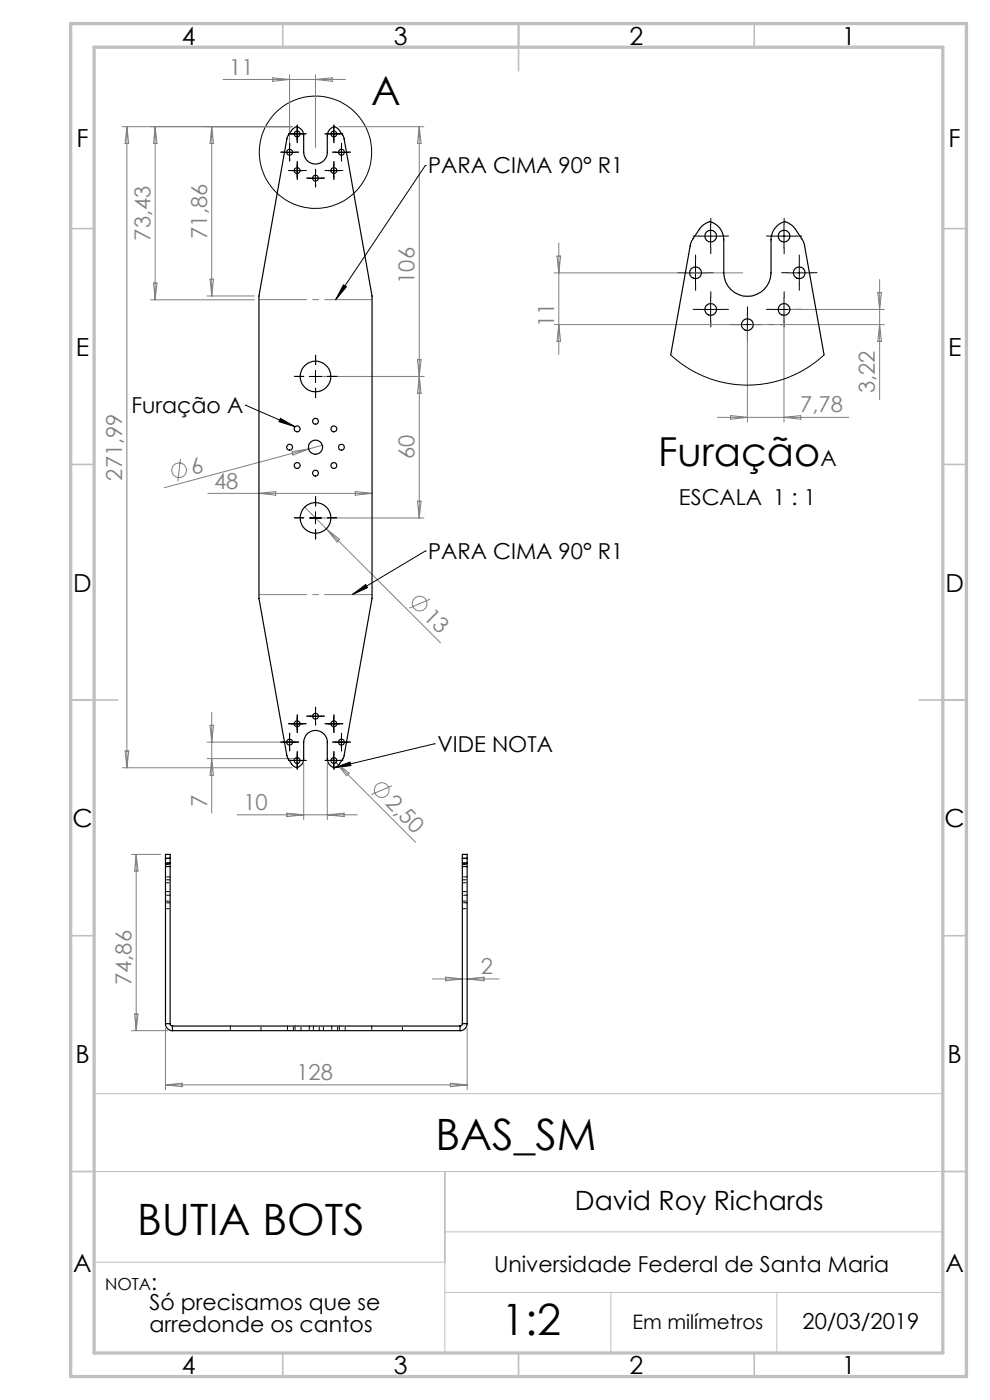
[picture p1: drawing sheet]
<svg xmlns="http://www.w3.org/2000/svg" width="210mm" height="297mm" viewBox="0 0 210 297" stroke-linecap="round" stroke-linejoin="round" font-family="sans-serif">
<g fill="none" stroke="#808080" stroke-width=".21">
<path d="M47.3 16.9h26M57.9 16.5l3.5 .4-3.5 .3zM61.4 15.9v15.4M66.9 15.9v15.4M66.9 16.9l3.6-.4v.7zM25.9 26.9h36M26.9 26.9v136M26.9 26.9l.4 3.5h-.8zM32.9 26.9l.4 3.5h-.7zM32.9 26.9v36.7M44.9 26.9l.4 3.5h-.7zM44.9 26.9v35.9"/>
<path d="M71.9 26.9h18M88.9 26.9l.4 3.5h-.8zM88.9 26.9v83M44.6 59.2h.7l-.4 3.6zM117.5 57.9h40.1M118.1 54.3h.8l-.4 3.6zM118.5 51.5v23.7M186.6 59.3v25.5M31.9 63.6h22M32.6 60h.7l-.4 3.6zM43.9 62.8h10M67.9 79.9h22"/>
<path d="M88.5 76.3l.8 7.1h-.8l.8-7.1zM117.5 68.9h40.1M118.5 68.9l.4 3.5h-.8zM158.5 69.9v19.6M159.5 68.9h28.1M166.3 66.6v22.9M167.3 65.6h20.3M186.2 62.1h.8l-.4 3.5zM186.6 68.9l.4 3.5h-.8zM38.3 97.4l-.6 4.7M61.9 95.8l3.6-.6-3.4 1.4zM68.4 94.5l-33.5 9"/>
<path d="M152.2 88.5h27.9M155 88.2l3.5 .3-3.5 .4zM166.3 88.5l3.6-.3v.7zM44.1 104.7h34.8M54.9 104.7l3.6-.4v.8zM64.6 107.6l4.6 4.6M67.9 109.9h22M69.2 112.2l24.3 24.2M69.2 112.2l2.8 2.2-.5 .6zM75.4 104.3l3.5 .4-3.5 .4zM88.5 106.3h.8l-.4 3.6zM91.2 127.1l-4.4 1.9"/>
<path d="M26.5 159.3h.8l-.4 3.6zM43.9 157.4h19.5M44.6 153.9h.7l-.4 3.5zM44.9 151.1v21.4M25.9 162.9h36M43.9 160.9h19.5M44.9 160.9l.4 3.6h-.7zM50.3 172.9h25.5M60.9 172.5l3.5 .4-3.5 .3zM64.4 162v11.9M69.4 162v11.9M69.4 172.9l3.6-.4v.7z"/>
<path d="M70.4 160.9l.9 .9M71.3 161.8l16.9 16.9M71.3 161.8l2.7 2.2-.5 .6zM83.2 166.7l-4.4 1.9M27.9 181.3h6.2M28.9 181.3v37.3M28.9 181.3l.4 3.5h-.8zM27.9 218.6h7.7M28.5 215.1h.8l-.4 3.5zM35.1 218.2v13M91.7 207.7h14.2M94.5 207.3l3.6 .4-3.6 .4z"/>
<path d="M99.1 218.2v13M99.1 207.7l3.6-.4v.8zM35.1 230.1h64M35.1 230.1l3.5-.3v.7zM95.5 229.8l3.6 .3-3.6 .4z"/>
<circle cx="38" cy="99.8" r="1.55"/>
<circle cx="89" cy="128.1" r="1.55"/>
<circle cx="81" cy="167.6" r="1.56"/>
</g>
<g fill="none" stroke="#000" stroke-width=".21">
<path d="M60.2 32.3h2.5M61.4 31v2.5M61.8 36.2h2.5M61.8 28.4h2.5M63 27.2v2.5M63 35v2.4M65.7 37.8h2.5M66.9 36.5v2.5M69.6 36.2h2.5M69.6 28.4h2.5M70.8 27.2v2.5M70.8 35v2.4"/>
<path d="M71.2 32.3h2.5M72.4 31v2.5M90.2 35.1h.1M90.2 35.1l-19 28.5M145 57.9h5M147.5 55.4v5M148.3 50.1h4.9M150.7 47.6v5M163.8 50.1h5M166.3 47.6v5M167 57.9h5M169.5 55.4v5"/>
<path d="M65.7 79.9h2.5M66.9 78.6v2.5M72.8 60.4l.7 .5-2.3 2.7zM142.3 75.3l3.2 2.5 3.5 1.9 4.2 1.4 2.1 .4 2.4 .2h2.4l2.4-.3 2.4-.5 2-.7 2.8-1.3 1.7-.9 2-1.5 1.4-1.2M148.3 65.6h4.9M150.7 63.1v5.1M156 68.9h5M158.5 66.4v5M163.8 65.6h5M166.3 63.1v5.1M52.1 86h.1M52.1 86l10.5 4.5"/>
<path d="M59.5 88.8l3.1 1.7-3.4-1zM65.7 109.9h2.5M66.9 108.6v2.5M90.2 116.9h.1M90.2 116.9l-15.5 9.2M74.7 126.1l2.9-2.1 .4 .7zM60.2 157.4h2.5M61.4 156.2v2.5M61.8 153.6h2.5M63 152.3v2.5M65.7 151.9h2.5M66.9 150.7v2.5"/>
<path d="M69.6 153.6h2.5M70.8 152.3v2.5M71.2 157.4h2.5M72.4 156.2v2.5M92.1 157.8h.1M92.1 157.8l-21.2 5.1M61.8 161.3h2.5M63 160.1v2.5M69.6 161.3h2.5M70.8 160.1v2.5M70.9 162.9l3.4-1.2 .1 .7z"/>
<circle cx="66.9" cy="32.3" r="11.9"/>
</g>
<g fill="none" stroke="#000" stroke-width=".21" stroke-dasharray="15.2 1.3 1.3 1.3">
<path d="M60.2 32.3h-.6M61.4 31v-.6M61.4 33.5v.7M61.8 36.2h-.6M61.8 28.4h-.6M62.7 32.3h.6M63.1 34.9v-.6M63.1 37.4v.6M63.1 27.1v-.6M63.1 29.6v.7M64.3 36.2h.6M64.3 28.4h.6"/>
<path d="M65.7 37.8h-.6M66.9 36.5v-.6M66.9 39v.7M68.2 37.8h.6M69.6 28.4h-.6M69.6 36.2h-.6M70.8 27.1v-.6M70.8 29.6v.7M70.8 34.9v-.6M70.8 37.4v.6M71.2 32.3h-.6M72.1 28.4h.6"/>
<path d="M72.1 36.2h.6M72.4 31v-.6M72.4 33.5v.7M73.7 32.3h.6M145.1 57.9h-1.3M147.6 55.4v-1.3M148.3 50.1h-1.3M150.1 57.9h1.2M150.8 47.6v-1.3M150.8 52.6v1.2M153.3 50.1h1.2M163.8 50.1h-1.2"/>
<path d="M166.3 47.6v-1.3M166.3 52.6v1.2M167.1 57.9h-1.3M168.8 50.1h1.3M169.6 55.4v-1.3M172.1 57.9h1.2M64.4 79.9h-2M66.9 77.4v-2M69.4 79.9h2M147.6 60.4v1.2M148.3 65.6h-1.3M150.8 63.1v-1.2"/>
<path d="M150.8 68.1v1.3M153.3 65.6h1.2M156.1 68.9h-1.3M158.6 66.4v-1.3M158.6 71.4v1.2M163.8 65.6h-1.2M166.3 63.1v-1.2M166.3 68.1v1.3M168.8 65.6h1.3M169.6 60.4v1.2M66.9 82.4v2M64.4 109.9h-2"/>
<path d="M66.9 107.4v-2M66.9 112.4v2M69.4 109.9h2M60.2 157.4h-.6M61.4 156.2v-.7M61.4 158.7v.6M61.8 153.5h-.6M62.7 157.4h.6M63.1 152.3v-.6M63.1 154.8v.6M64.3 153.5h.6M65.7 151.9h-.6"/>
<path d="M66.9 150.7v-.7M66.9 153.2v.6M68.2 151.9h.6M69.6 153.5h-.6M70.8 152.3v-.6M70.8 154.8v.6M71.2 157.4h-.6M72.1 153.5h.6M72.4 156.2v-.7M72.4 158.7v.6M73.7 157.4h.6M61.8 161.3h-.6"/>
<path d="M63.1 160.1v-.7M63.1 162.6v.6M64.3 161.3h.6M69.6 161.3h-.6M70.8 160.1v-.7M70.8 162.6v.6M72.1 161.3h.6"/>
</g>
<path d="M161.1 68.9h5.1" fill="none" stroke="#000" stroke-width=".21" stroke-dasharray="15.2 1.3 1.3 1.3" stroke-dashoffset="14.5"/>
<path d="M20 232h180M94.4 248.5v38.5M200.4 248.4l-.4 .1h-180M20 267.8h74.4M94.4 261.3h105.6v12.9h-105.6M129.6 274.2v12.8M164.8 274.2v12.8" fill="none" stroke="#c0c0c0" stroke-width=".21"/>
<g fill="none" stroke="#c0c0c0" stroke-width=".35">
<path d="M60 5v5M110 5v10M160 5v5M15 48.5h5M200 48.5h5M15 98.5h5M200 98.5h5M15 148.5h10M195 148.5h10M15 198.5h5M200 198.5h5M15 248.5h5"/>
<path d="M200 248.5h5M60 287v5M110 287v5M160 287v5"/>
</g>
<path d="M15 5h190v287h-190zM20 10h180v277h-180z" fill="none" stroke="#c0c0c0" stroke-width=".7"/>
<path d="M78.9 63.6h-24M54.9 126.1h24" fill="none" stroke="#808080" stroke-width=".21" stroke-dasharray="15.2 1.3 1.3 1.3" stroke-dashoffset="5.1"/>
<path d="M72.8 60.4l.7 .5-2.3 2.7zM74.7 126.1l2.9-2.1 .4 .7zM70.9 162.9l3.4-1.2 .1 .7zM59.5 88.8l3.1 1.7-3.4-1z" fill="#000"/>
<g fill="none" stroke="#000" stroke-width=".25">
<path d="M62.1 27.4a1.07 1.07 0 0 1 1.7-.1l.4 .6 .2 .6v3.8a2.5 2.5 0 0 0 2.5 2.5 2.5 2.5 0 0 0 2.5-2.5v-3.5a1.87 1.87 0 0 1 1.6-1.9l.9 .6 1.1 1.8 5.9 33.5v64.1l-5.9 33.5-1.1 1.8a1.23 1.23 0 0 1-1.2 .6 1.23 1.23 0 0 1-1-.9l-.3-1v-3.5a2.5 2.5 0 0 0-2.5-2.5 2.5 2.5 0 0 0-2.5 2.5v3.5a1.74 1.74 0 0 1-1.6 1.9l-.7-.5-1.2-1.8-6-33.6v-64.1l6-33.6zM142.3 75.3l4.2-23.5 .2-.6 1.6-2.6a3.9 3.9 0 0 1 2.3-1.6 3.9 3.9 0 0 1 2.9 3.9v7a5 5 0 0 0 5 5 5 5 0 0 0 5-5v-7a3.9 3.9 0 0 1 3-3.9 3.9 3.9 0 0 1 2.2 1.6l1.6 2.4 .3 .8 4.2 23.5M35.1 183.1v.7M35.1 182.1v-.8h1v.8M35.1 183.8h1M35.1 182.1v1M35.1 183.8v33.4M35.1 183.1h1M35.1 182.1h1M36.1 183.1v.7M36.1 182.1v1M36.1 183.8v33.4"/>
<path d="M98.1 183.1v.7M98.1 182.1v-.8h1v.8M98.1 183.8h1M98.1 182.1v1M98.1 183.8v33.4M98.1 183.1h1M98.1 182.1h1M99.1 183.1v.7M99.1 182.1v1M99.1 183.8v33.4M35.1 217.2a1.45 1.45 0 0 0 1.5 1.4M35.1 217.2h1"/>
<path d="M36.1 217.2l.1 .2 .4 .3M36.6 217.7v.9M36.6 217.7h61M36.6 218.6h61M97.6 217.7v.9M98.1 217.2l-.2 .4-.3 .1M98.1 217.2h1M99.1 217.2a1.51 1.51 0 0 1-1.5 1.4"/>
<circle cx="61.4" cy="32.3" r=".62"/>
<circle cx="63" cy="36.2" r=".63"/>
<circle cx="63" cy="28.4" r=".62"/>
<circle cx="66.9" cy="37.8" r=".61"/>
<circle cx="70.8" cy="36.2" r=".63"/>
<circle cx="70.8" cy="28.4" r=".62"/>
<circle cx="72.4" cy="32.3" r=".62"/>
<circle cx="147.6" cy="57.9" r="1.24"/>
<circle cx="150.8" cy="50.1" r="1.26"/>
<circle cx="166.3" cy="50.1" r="1.26"/>
<circle cx="169.5" cy="57.9" r="1.24"/>
<circle cx="66.9" cy="79.9" r="3.3"/>
<circle cx="150.8" cy="65.6" r="1.26"/>
<circle cx="158.5" cy="68.9" r="1.24"/>
<circle cx="166.3" cy="65.6" r="1.26"/>
<circle cx="61.4" cy="94.9" r=".62"/>
<circle cx="63" cy="91" r=".63"/>
<circle cx="63" cy="98.8" r=".62"/>
<circle cx="66.9" cy="94.9" r="1.51"/>
<circle cx="66.9" cy="89.4" r=".62"/>
<circle cx="70.8" cy="91" r=".63"/>
<circle cx="70.8" cy="98.8" r=".62"/>
<circle cx="72.4" cy="94.9" r=".62"/>
<circle cx="66.9" cy="109.9" r="3.3"/>
<circle cx="66.9" cy="100.4" r=".63"/>
<circle cx="61.4" cy="157.4" r=".63"/>
<circle cx="63" cy="153.6" r=".63"/>
<circle cx="66.9" cy="151.9" r=".63"/>
<circle cx="70.8" cy="153.5" r=".62"/>
<circle cx="72.4" cy="157.4" r=".63"/>
<circle cx="63" cy="161.4" r=".63"/>
<circle cx="70.8" cy="161.3" r=".62"/>
</g>
<g fill="none" stroke="#000" stroke-width=".21" stroke-dasharray="1.3 .6" stroke-dashoffset=".5">
<path d="M35.1 183.1h1M35.1 187.3h1M35.1 183.4h1M35.1 191.2h1M35.1 189.1h1M35.1 192.8h1M36.1 186.6h-1M36.1 186h-1M36.1 182.1h-1M36.1 189.9h-1M36.1 191.5h-1M98.1 183.1h1"/>
<path d="M98.1 186.6h1M98.1 187.3h1M98.1 183.4h1M98.1 191.2h1M98.1 189.1h1M98.1 192.8h1M99.1 186h-1M99.1 182.1h-1M99.1 189.9h-1M99.1 191.5h-1M48.9 217.6v1M55.4 218.6v-1"/>
<path d="M61 217.6v1M62.2 218.6v-1M62.6 217.6v1M63.8 218.6v-1M65.6 217.6v1M66.5 217.6v1M67.7 218.6v-1M68.6 218.6v-1M70.4 217.6v1M71.6 218.6v-1M72 217.6v1M73.2 218.6v-1"/>
<path d="M78.9 217.6v1M85.4 218.6v-1"/>
</g>
<g font-size="9.2">
<text x="92.3" y="243.9">BAS_SM</text>
<text x="29.1" y="262">BUTIA BOTS</text>
<text x="106.3" y="283.2">1:2</text>
</g>
<g font-size="8.5">
<text x="78.7" y="22.4">A</text>
<text x="139.6" y="98.9">Furação</text>
</g>
<text font-size="5.6" x="122" y="256.7">David Roy Richards</text>
<g font-size="5.3">
<text x="38.5" y="9.5">4</text>
<text x="83.5" y="9.5">3</text>
<text x="133.6" y="9.5">2</text>
<text x="178.6" y="9.5">1</text>
<text x="16.2" y="31.3">F</text>
<text x="201.2" y="31.3">F</text>
<text x="16.1" y="75.5">E</text>
<text x="201.1" y="75.5">E</text>
<text x="15.5" y="125.5">D</text>
<text x="200.5" y="125.5">D</text>
<text x="15.4" y="175.5">C</text>
<text x="200.4" y="175.5">C</text>
<text x="16" y="225.5">B</text>
<text x="201" y="225.5">B</text>
<text x="15.5" y="269.8">A</text>
<text x="200.5" y="269.8">A</text>
<text x="38.5" y="291.5">4</text>
<text x="83.5" y="291.5">3</text>
<text x="133.6" y="291.5">2</text>
<text x="178.6" y="291.5">1</text>
</g>
<g font-size="4.7" fill="#808080">
<text x="48.6" y="15.8">11</text>
<text x="31.9" y="51" transform="rotate(-90 31.9 51)">73,43</text>
<text x="43.9" y="50.6" transform="rotate(-90 43.9 50.6)">71,86</text>
<text x="87.9" y="60.2" transform="rotate(-90 87.9 60.2)">106</text>
<text x="117.5" y="69.4" transform="rotate(-90 117.5 69.4)">11</text>
<text x="185.6" y="83.5" transform="rotate(-90 185.6 83.5)">3,22</text>
<text x="169.7" y="87.5">7,78</text>
<text x="25.9" y="102" transform="rotate(-90 25.9 102)">271,99</text>
<text x="40.9" y="100.7" transform="rotate(-15 40.9 100.7)">6</text>
<text x="87.9" y="97.4" transform="rotate(-90 87.9 97.4)">60</text>
<text x="45.4" y="103.6">48</text>
<text x="89.6" y="131.1" transform="rotate(45 89.6 131.1)">13</text>
<text x="43.9" y="171.2" transform="rotate(-90 43.9 171.2)">7</text>
<text x="51.6" y="171.8">10</text>
<text x="81.6" y="170.6" transform="rotate(45 81.6 170.6)">2,50</text>
<text x="27.9" y="209" transform="rotate(-90 27.9 209)">74,86</text>
<text x="102" y="206.6">2</text>
<text x="62.9" y="229.1">128</text>
</g>
<g font-size="4.7">
<text x="90.8" y="36.8">PARA CIMA 90° R1</text>
<text x="27.9" y="87.7">Furação A</text>
<text x="174" y="98.8">A</text>
<text x="144" y="107.1">ESCALA 1 : 1</text>
<text x="90.8" y="118.6">PARA CIMA 90° R1</text>
<text x="92.8" y="159.5">VIDE NOTA</text>
<text x="104.8" y="269.7">Universidade Federal de Santa Maria</text>
<text x="32.1" y="273.6">:</text>
<text x="31.7" y="278">Só precisamos que se</text>
<text x="170.2" y="281.9">20/03/2019</text>
<text x="31.7" y="282.5">arredonde os cantos</text>
</g>
<text font-size="4.2" x="134.2" y="281.9">Em milímetros</text>
<text font-size="3.5" x="22.3" y="273.6">NOTA</text>
</svg>
